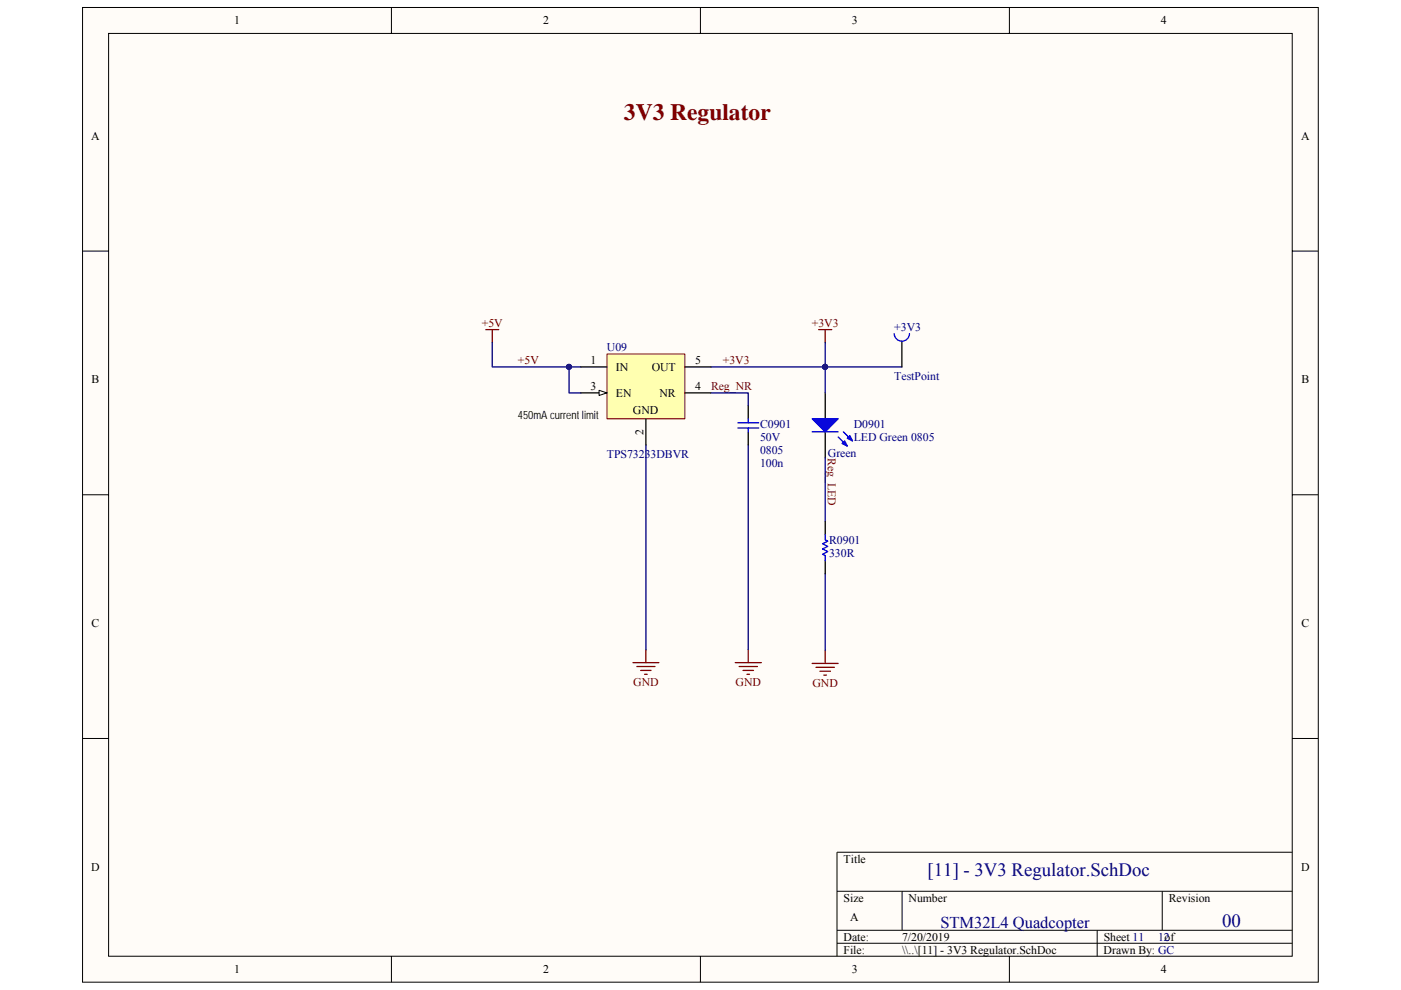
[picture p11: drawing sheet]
<svg xmlns="http://www.w3.org/2000/svg" width="297mm" height="210mm" viewBox="0 0 297 210" stroke-linecap="round" stroke-linejoin="round" font-family="sans-serif">
<path d="M17.5 1.6h262v206.7h-262z" fill="#fffcf8"/>
<path d="M17.5 1.6h262v206.7h-262z" fill="none" stroke="#000" stroke-width=".21"/>
<path d="M23 7.1h251v195.7h-251z" fill="#fffcf8"/>
<g fill="none" stroke="#000" stroke-width=".21">
<path d="M23 7.1h251v195.7h-251zM83 1.6v5.5M148.5 1.6v5.5M214 1.6v5.5M17.5 53.3h5.5M274 53.3h5.5M17.5 104.9h5.5M274 104.9h5.5M17.5 156.6h5.5M274 156.6h5.5M177.5 189h96.5M177.5 197.3h96.5"/>
<path d="M191.3 189v8.3M232.6 197.3v5.5M246.4 189v8.3M274 180.8h-96.5v22M83 202.8v5.5M148.5 202.8v5.5M177.5 200.1h96.5M214 202.8v5.5"/>
</g>
<g fill="none" stroke="#800000" stroke-width=".28">
<path d="M103 69.9h2.7M104.4 69.9v2.8M173.6 69.9h2.7M175 69.9v2.8M136.9 137.8v2.7M158.6 137.8v2.7M134.2 140.5h5.5M135 141.4h3.9M135.8 142.2h2.2M136.7 143h.5M155.9 140.5h5.5M156.7 141.4h3.9"/>
<path d="M157.5 142.2h2.3M158.4 143h.5"/>
</g>
<path d="M175 83.3v5.5M175 91.6v5.5" fill="none" stroke="#000" stroke-width=".28"/>
<path d="M172.2 88.8h5.5l-2.7 2.8z" fill="#00f"/>
<path d="M172.2 88.8h5.5l-2.7 2.8zM177.7 92.7l1.9 1.9M178.8 91.6l1.9 1.9" fill="none" stroke="#00f" stroke-width=".28"/>
<path d="M179.1 93.5l.5 1.1-1.1-.5z" fill="#00f"/>
<path d="M179.1 93.5l.5 1.1-1.1-.5z" fill="none" stroke="#00f" stroke-width=".28"/>
<path d="M180.2 92.4l.5 1.1-1.1-.5z" fill="#00f"/>
<path d="M156.4 89.7h4.5M156.4 90.8h4.5M158.6 88.9v.8M158.6 90.8v.8M172.2 91.6h5.5M180.2 92.4l.5 1.1-1.1-.5z" fill="none" stroke="#00f" stroke-width=".28"/>
<path d="M175 137.9v2.8M172.2 140.7h5.5M173 141.5h3.9M173.8 142.4h2.3M174.7 143.2h.5" fill="none" stroke="#800000" stroke-width=".28"/>
<path d="M104.4 72.7v5.1h16.2M123.1 77.8h-2.5v5.5h2.5M150.7 77.8h24.3M175 72.7v10.6M136.9 94.4v43.4M150.7 83.3h7.9v2.8M158.6 94.4v43.4M175 97.1v13.6M175 121.7v16.2" fill="none" stroke="#000080" stroke-width=".28"/>
<g fill="#000080" stroke="#000080" stroke-width=".21">
<circle cx="120.6" cy="77.8" r=".54"/>
<circle cx="174.9" cy="77.8" r=".53"/>
</g>
<path d="M158.6 86.1v2.8M158.6 91.6v2.8" fill="none" stroke="#000" stroke-width=".28"/>
<path d="M128.7 75.1h16.5v13.7h-16.5z" fill="#ffffb0"/>
<path d="M128.7 75.1h16.5v13.7h-16.5z" fill="none" stroke="#800000" stroke-width=".21"/>
<path d="M123.1 77.8h5.6M123.1 83.3h5.6M136.9 88.9v5.5" fill="none" stroke="#000" stroke-width=".28"/>
<path d="M127 82.8l1.7 .5-1.7 .6z" fill="#fffcf8"/>
<path d="M127 82.8l1.7 .5-1.7 .6z" fill="none" stroke="#000" stroke-width=".21"/>
<path d="M145.2 77.8h5.5M191.2 72.4v5.4M145.2 83.3h5.5M175 110.7v2.7M175 118.9v2.8" fill="none" stroke="#000" stroke-width=".28"/>
<path d="M189.6 70.8a1.62 1.62 0 0 0 1.6 1.6 1.62 1.62 0 0 0 1.6-1.6M175 113.4v1.1l.5 .3-1.1 .5 1.1 .6-1.1 .5 1.1 .6-1.1 .6 .6 .2v1.1" fill="none" stroke="#00f" stroke-width=".28"/>
<path d="M175 77.8h16.2" fill="none" stroke="#000080" stroke-width=".28"/>
<circle cx="174.9" cy="77.8" r=".53" fill="#000080" stroke="#000080" stroke-width=".21"/>
<text font-size="5" fill="#800000" x="132.3" y="25.5">3V3 Regulator</text>
<g font-size="4" fill="#000080">
<text x="196.7" y="185.8">[11] - 3V3 Regulator.SchDoc</text>
<text x="259.1" y="196.6">00</text>
</g>
<text font-size="3.5" fill="#000080" x="199.4" y="196.7">STM32L4 Quadcopter</text>
<g font-size="2.5">
<text x="49.6" y="5.2">1</text>
<text x="115.1" y="5.2">2</text>
<text x="180.6" y="5.2">3</text>
<text x="246.1" y="5.2">4</text>
<text x="19.4" y="29.6">A</text>
<text x="275.9" y="29.6">A</text>
<text x="125.2" y="77.3">1</text>
<text x="147.4" y="77.3">5</text>
<text x="19.4" y="81.3">B</text>
<text x="125.2" y="82.8">3</text>
<text x="130.6" y="78.7">IN</text>
<text x="138.2" y="78.7">OUT</text>
<text x="147.4" y="82.8">4</text>
<text x="275.9" y="81.3">B</text>
<text x="130.6" y="84.2">EN</text>
<text x="134.2" y="87.8">GND</text>
<text x="139.8" y="84.2">NR</text>
<text x="136.4" y="92.3" transform="rotate(-90 136.4 92.3)">2</text>
<text x="19.4" y="133">C</text>
<text x="275.9" y="133">C</text>
<text x="19.4" y="184.7">D</text>
<text x="178.9" y="183">Title</text>
<text x="275.9" y="184.7">D</text>
<text x="178.9" y="191.3">Size</text>
<text x="192.6" y="191.3">Number</text>
<text x="247.8" y="191.3">Revision</text>
<text x="180.2" y="195.4">A</text>
<text x="178.9" y="199.5">Date:</text>
<text x="178.9" y="202.3">File:</text>
<text x="191.2" y="202.3">\\..\[11] - 3V3 Regulator.SchDoc</text>
<text x="191.3" y="199.5">7/20/2019</text>
<text x="234" y="202.3">Drawn By: GC</text>
<text x="234" y="199.5">Sheet 11</text>
<text x="246.9" y="199.5">of</text>
<text x="49.6" y="206.4">1</text>
<text x="115.1" y="206.4">2</text>
<text x="180.6" y="206.4">3</text>
<text x="246.1" y="206.4">4</text>
</g>
<g font-size="2.5" fill="#800000">
<text x="102.1" y="69.4">+5V</text>
<text x="172.1" y="69.4">+3V3</text>
<text x="109.8" y="77.3">+5V</text>
<text x="153.2" y="77.3">+3V3</text>
<text x="150.7" y="82.8">Reg_NR</text>
<text x="175.5" y="97.1" transform="rotate(90 175.5 97.1)">Reg_LED</text>
<text x="134.3" y="145.5">GND</text>
<text x="156" y="145.5">GND</text>
<text x="172.3" y="145.7">GND</text>
</g>
<g font-size="2.5" fill="#000080">
<text x="189.6" y="70.3">+3V3</text>
<text x="128.7" y="74.5">U09</text>
<text x="189.6" y="80.6">TestPoint</text>
<text x="161.1" y="93.6">50V</text>
<text x="161.1" y="90.8">C0901</text>
<text x="181" y="90.8">D0901</text>
<text x="181" y="93.5">LED Green 0805</text>
<text x="128.7" y="97.2">TPS73233DBVR</text>
<text x="161.1" y="96.3">0805</text>
<text x="161.1" y="99.1">100n</text>
<text x="175.5" y="97">Green</text>
<text x="175.8" y="118.1">330R</text>
<text x="175.8" y="115.4">R0901</text>
<text x="245.5" y="199.7">12</text>
</g>
<text font-size="2.4" x="109.8" y="88.8">450mA current limit</text>
</svg>
